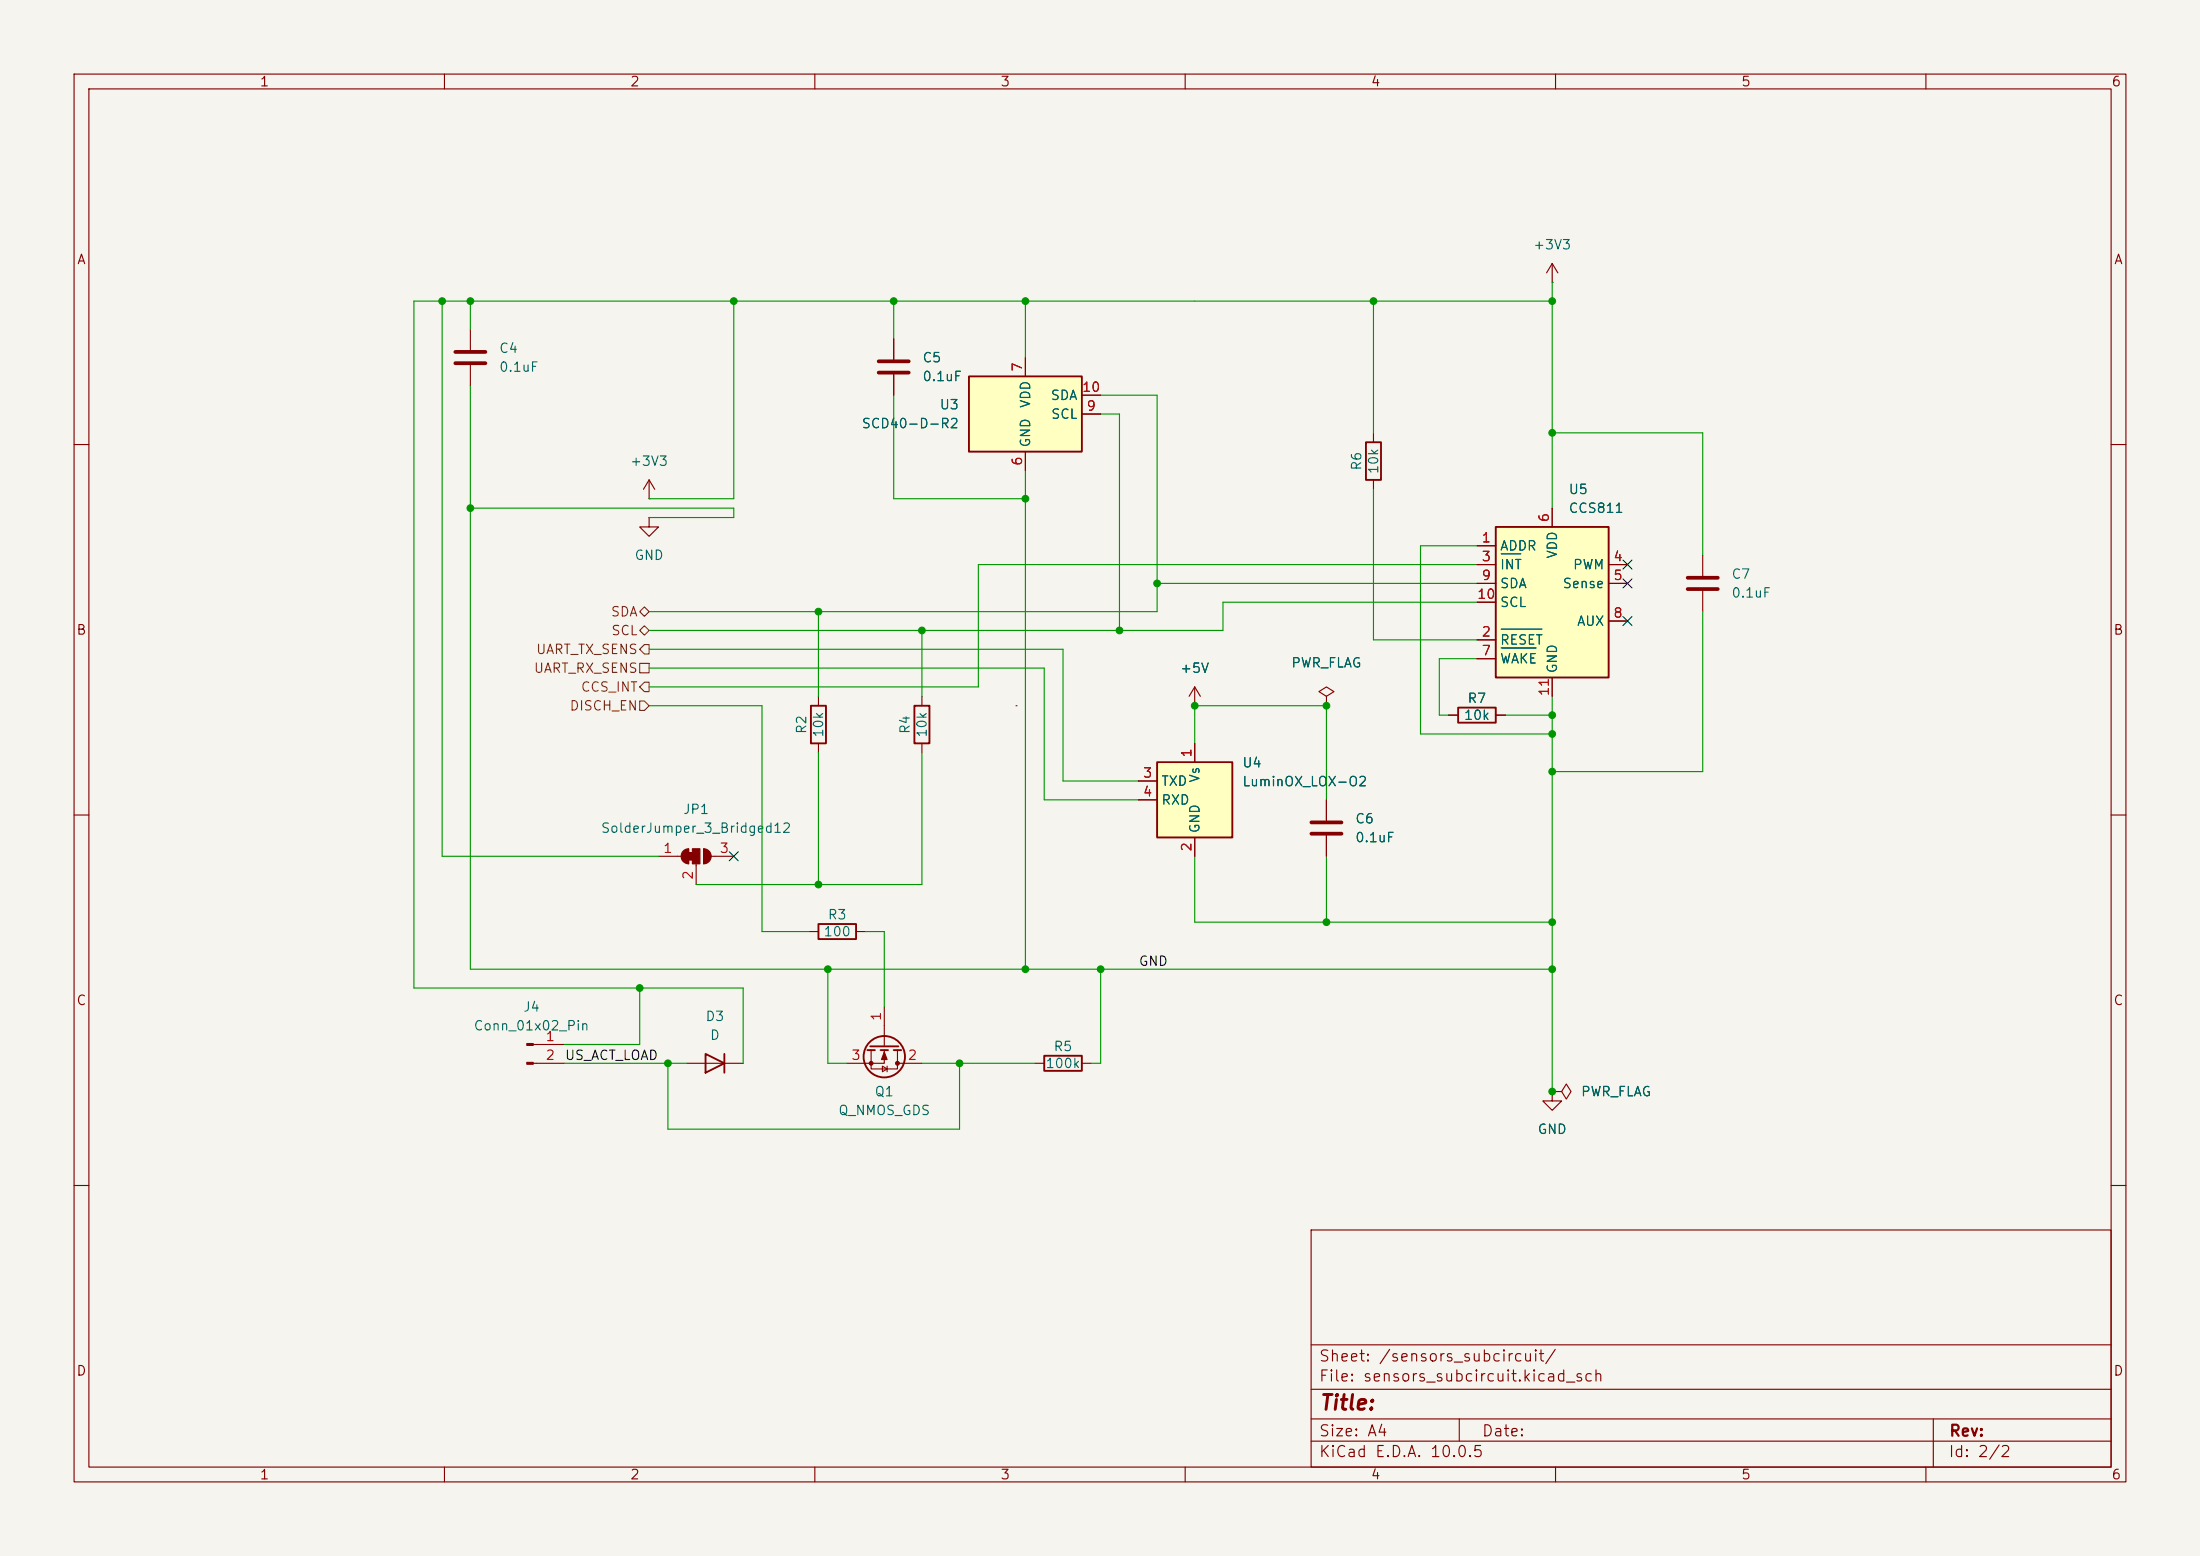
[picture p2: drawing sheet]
<svg xmlns="http://www.w3.org/2000/svg" width="297mm" height="210mm" viewBox="0 0 297 210" stroke-linecap="round" stroke-linejoin="round" font-family="sans-serif">
<path d="M0 0h297v210h-297z" fill="#f5f4ef" stroke="#f5f4ef" stroke-width=".14"/>
<g fill="none" stroke="#840000" stroke-width=".15">
<path d="M10 10h277v190h-277zM12 12h273v186h-273zM60 10v2M110 10v2M160 10v2M210 10v2M260 10v2M63.5 44.5v2.7M63.5 49.3v2.8M10 60h2M87.6 69.9v1.2h1.3l-1.3 1.3-1.2-1.3h1.2M87.6 69.9h.1"/>
<path d="M87.6 67.3h.1M87.6 64.8l-.7 1.2M87.6 64.8l.8 1.2M87.6 64.8v2.5M285 60h2M110.5 94v1.3M124.5 94v1.3M195.6 96.5h1.2M201.9 96.5h1.3M10 110h2M110.5 100.3v1.3M124.5 100.3v1.3"/>
<path d="M285 110h2M139.7 143.5h1.3M146 143.5h1.3M209.5 147.3v1.3h1.3l-1.3 1.3-1.2-1.3h1.2M209.5 147.3h.1M10 160h2M177 166h108v32h-108zM285 160h2M60 198v2M110 198v2M160 198v2M177 194.5h108"/>
<path d="M177 191.5h108M177 187.5h108M177 181.5h108M197 191.5v3M210 198v2M260 198v2M261 191.5v6.5"/>
</g>
<path d="M109.5 95.3h2v5h-2zM123.4 95.3h2.1v5h-2.1zM196.8 95.5h5.1v2h-5.1zM141 142.5h5v2h-5z" fill="none" stroke="#840000" stroke-width=".25"/>
<path d="M61.5 47.5h4M61.5 49h4" fill="none" stroke="#840000" stroke-width=".51"/>
<path d="M201.9 71.1h15.3v20.3h-15.3z" fill="#ffffc2"/>
<path d="M201.9 71.1h15.3v20.3h-15.3z" fill="none" stroke="#840000" stroke-width=".25"/>
<g fill="none" stroke="#840000" stroke-width=".15">
<path d="M209.5 38.1h.1M209.5 35.6v2.5M209.5 35.6l-.7 1.2M209.5 35.6l.8 1.2M199.4 73.7h2.5M199.4 76.2h2.5M199.4 78.7h2.5M209.5 68.6v2.5M217.2 76.2h2.5M217.2 78.7h2.5M229.9 74.9v2.8M229.9 79.8v2.8"/>
<path d="M161.3 95.3h.1M161.3 92.7l-.8 1.3M161.3 92.7l.8 1.3M161.3 92.7v2.6M179.1 94l1-.7-1-.6-1 .6 1 .7v1.3M179.1 95.3h.1M199.4 86.4h2.5M199.4 88.9h2.5M199.4 81.3h2.5M209.5 91.4v2.6M217.2 83.8h2.5M179.1 108v2.7"/>
<path d="M179.1 112.8v2.8"/>
</g>
<path d="M202.7 74.8h2.6M202.7 84.9h5.5M202.7 87.5h4.7" fill="none" stroke="#006464" stroke-width=".15"/>
<path d="M227.8 78h4.1M227.8 79.5h4.1M177 111h4.1M177 112.5h4.1" fill="none" stroke="#840000" stroke-width=".51"/>
<path d="M156.2 102.9h10.2v10.1h-10.2z" fill="#ffffc2"/>
<g fill="none" stroke="#840000" stroke-width=".15">
<path d="M120.6 45.7v2.8M120.6 50.5v2.8M185.4 58.4v1.3M185.4 64.8v1.2M137.2 95.3h.1M88.9 115.6h3M93 114.6v2M94 116.6v2.8M95 114.6v2M96 115.6h3.1M153.7 105.4h2.5M153.7 108h2.5"/>
<path d="M161.3 100.3v2.6M161.3 113v2.6M109.2 125.7h1.3M115.6 125.7h1.2M119.4 135.9v5.3M72 141h4.2M72 143.5h4.2M92.7 143.5h7.6M117.6 141.7v2.6h3.6v-2.6M119.1 143.9l.7 .4-.7 .4zM119.4 141.7v1.8h-5.1M119.8 143.9v.8"/>
<path d="M121.2 143.5h3.3M209.5 147.3h1.3l.7-1 .6 1-.6 1-.7-1M209.5 147.3h.1"/>
</g>
<g fill="none" stroke="#840000" stroke-width=".25">
<path d="M184.4 59.7h2v5.1h-2zM156.2 102.9h10.2v10.1h-10.2zM110.5 124.7h5.1v2h-5.1zM95.2 142.2l2.6 1.3-2.6 1.3zM97.8 142.2v2.6M117.1 141.7h1M117.5 141.2h3.8M118.9 141.7h1M120.6 141.7h1.1"/>
<circle cx="119.4" cy="142.6" r="2.79"/>
</g>
<g fill="#840000" stroke="#840000" stroke-width=".15">
<path d="M71.1 140.8h.9v.3h-.9z"/>
<path d="M71.1 143.4h.9v.2h-.9z"/>
<path d="M93 115.1h.5v1h-.5z"/>
<path d="M92.2 114.9l.4-.3h.4v2a1.02 1.02 0 0 1-1-.6 1.02 1.02 0 0 1 .2-1.1z"/>
<path d="M93.5 114.6h1v2h-1z"/>
<path d="M95 114.6a1.02 1.02 0 0 1 1 1 1.02 1.02 0 0 1-1 1z"/>
<path d="M119.4 142l.4 1h-.8z"/>
<circle cx="121.2" cy="143.5" r=".25"/>
<circle cx="117.6" cy="143.5" r=".25"/>
</g>
<path d="M118.6 48.8h4.1M118.6 50.3h4.1" fill="none" stroke="#840000" stroke-width=".51"/>
<path d="M130.8 50.8h15.2v10.2h-15.2z" fill="#ffffc2"/>
<path d="M130.8 50.8h15.2v10.2h-15.2z" fill="none" stroke="#840000" stroke-width=".25"/>
<g fill="none" stroke="#840000" stroke-width=".15">
<path d="M120.6 45.7v2.8M120.6 50.5v2.8M138.4 48.3v2.5M146 55.9h2.6M146 53.3h2.6M138.4 61v2.5M199.4 73.7h2.5M199.4 76.2h2.5M199.4 78.7h2.5M209.5 68.6v2.5M217.2 76.2h2.5M217.2 78.7h2.5"/>
<path d="M161.3 95.3h.1M179.1 95.3h.1M195.6 96.5h1.2M199.4 86.4h2.5M199.4 88.9h2.5M199.4 81.3h2.5M201.9 96.5h1.3M209.5 91.4v2.6M217.2 83.8h2.5M153.7 105.4h2.5M153.7 108h2.5M161.3 100.3v2.6"/>
<path d="M161.3 113v2.6M179.1 108v2.7M179.1 112.8v2.8M209.5 147.3h.1"/>
</g>
<path d="M86.4 89.5h1.2v1.3h-1.2zM86.4 82.6l.6-.7 .6 .7-.6 .6zM86.4 94.6h.6l.6 .7-.6 .6h-.6zM86.4 85.1l.6-.6 .6 .6-.6 .6zM87 87h.6v1.3h-.6l-.6-.7zM87 92.1h.6v1.2h-.6l-.6-.6z" fill="none" stroke="#725600" stroke-width=".15"/>
<g fill="none" stroke="#009600" stroke-width=".15">
<path d="M209.5 38.1v30.5M59.7 40.6v75h29.2M63.5 52.1v78.7h146M63.5 40.6v3.9M99.1 40.6v26.7h-11.5M120.6 40.6v5.1M120.6 53.3v14h17.8M138.4 40.6v7.7M148.6 53.3h7.6v29.3h-68.6M148.6 55.9h2.5v29.2M185.4 40.6v17.8M209.5 40.6h-153.6v92.8h44.4v10.1"/>
<path d="M209.5 58.4h20.4v16.5M63.5 68.6h35.6v1.3h-11.5M138.4 63.5v67.3M156.2 78.7h43.2M185.4 66v20.4h14M199.4 73.7h-7.6v25.4h17.7M199.4 76.2h-67.3v16.5h-44.5M87.6 90.2h53.4v17.8h12.7M87.6 95.3h15.3v30.4h6.3M87.6 87.6h55.9v17.8h10.2M110.5 82.6v11.4M124.5 85.1v8.9"/>
<path d="M199.4 88.9h-5.1v7.6h1.3M199.4 81.3h-34.3v3.8h-77.5M203.2 96.5h6.3M209.5 94v53.3M229.9 82.6v21.5h-20.4M110.5 101.6v17.8M124.5 101.6v17.8h-30.5M161.3 100.3v-5h17.8v12.7M161.3 115.6v8.9h48.2M179.1 115.6v8.9M86.4 133.4v7.6h-10.2M111.8 130.8v12.7h2.5"/>
<path d="M116.8 125.7h2.6v10.2M148.6 130.8v12.7h-1.3M76.2 143.5h16.5M90.2 143.5v8.9h39.3v-8.9M124.5 143.5h15.2"/>
</g>
<path d="M219.1 75.6l1.2 1.2M219.1 78.1l1.2 1.2M220.3 75.6l-1.2 1.2M220.3 78.1l-1.2 1.2M219.1 83.2l1.2 1.2M220.3 83.2l-1.2 1.2M98.5 115l1.2 1.2M99.7 115l-1.2 1.2" fill="none" stroke="#000084" stroke-width=".15"/>
<path d="M202.7 74.8h2.6M202.7 84.9h5.5M202.7 87.5h4.7" fill="none" stroke="#006464" stroke-width=".15"/>
<g fill="#009600" stroke="#009600" stroke-width=".14">
<circle cx="179.1" cy="95.3" r=".46"/>
<circle cx="161.3" cy="95.3" r=".46"/>
<circle cx="148.6" cy="130.8" r=".46"/>
<circle cx="124.5" cy="85.1" r=".46"/>
<circle cx="151.1" cy="85.1" r=".46"/>
<circle cx="120.6" cy="40.6" r=".46"/>
<circle cx="138.4" cy="40.6" r=".46"/>
<circle cx="99.1" cy="40.6" r=".46"/>
<circle cx="110.5" cy="82.6" r=".46"/>
<circle cx="138.4" cy="67.3" r=".46"/>
<circle cx="110.5" cy="119.4" r=".46"/>
<circle cx="86.4" cy="133.4" r=".46"/>
<circle cx="129.5" cy="143.5" r=".46"/>
<circle cx="138.4" cy="130.8" r=".46"/>
<circle cx="111.8" cy="130.8" r=".46"/>
<circle cx="90.2" cy="143.5" r=".46"/>
<circle cx="209.5" cy="40.6" r=".46"/>
<circle cx="185.4" cy="40.6" r=".46"/>
<circle cx="156.2" cy="78.7" r=".46"/>
<circle cx="209.5" cy="58.4" r=".46"/>
<circle cx="209.5" cy="96.5" r=".46"/>
<circle cx="59.7" cy="40.6" r=".46"/>
<circle cx="63.5" cy="40.6" r=".46"/>
<circle cx="63.5" cy="68.6" r=".46"/>
<circle cx="209.5" cy="99.1" r=".46"/>
<circle cx="209.5" cy="124.5" r=".46"/>
<circle cx="179.1" cy="124.5" r=".46"/>
<circle cx="209.5" cy="104.1" r=".46"/>
<circle cx="209.5" cy="130.8" r=".46"/>
<circle cx="209.5" cy="147.3" r=".46"/>
</g>
<text font-size="2" fill="#840000" x="178" y="190.8">Title:</text>
<g font-size="1.5" fill="#840000">
<text x="178" y="184.1">Sheet: /sensors_subcircuit/</text>
<text x="178" y="186.8">File: sensors_subcircuit.kicad_sch</text>
<text x="178" y="197">KiCad E.D.A. 10.0.5</text>
<text x="178" y="194.2">Size: A4</text>
<text x="200" y="194.2">Date:</text>
<text x="263" y="197">Id: 2/2</text>
<text x="263" y="194.2">Rev:</text>
</g>
<g font-size="1.3" fill="#840000">
<text x="35" y="12">1</text>
<text x="85" y="12">2</text>
<text x="135" y="12">3</text>
<text x="185" y="12">4</text>
<text x="235" y="12">5</text>
<text x="285" y="12">6</text>
<text x="10.3" y="36">A</text>
<text x="285.3" y="36">A</text>
<text x="10.2" y="86">B</text>
<text x="285.2" y="86">B</text>
<text x="10.2" y="136">C</text>
<text x="285.2" y="136">C</text>
<text x="10.2" y="186">D</text>
<text x="285.2" y="186">D</text>
<text x="35" y="200">1</text>
<text x="85" y="200">2</text>
<text x="135" y="200">3</text>
<text x="185" y="200">4</text>
<text x="235" y="200">5</text>
<text x="285" y="200">6</text>
</g>
<g font-size="1.3" fill="#006464">
<text x="206.9" y="34">+3V3</text>
<text x="67.3" y="48">C4</text>
<text x="67.3" y="50.5">0.1uF</text>
<text x="124.4" y="49.2">C5</text>
<text x="124.4" y="51.8">0.1uF</text>
<text x="116.2" y="58.1">SCD40-D-R2</text>
<text x="126.8" y="55.6">U3</text>
<text x="139.4" y="55.2" transform="rotate(-90 139.4 55.2)">VDD</text>
<text x="141.7" y="54.3">SDA</text>
<text x="141.8" y="56.8">SCL</text>
<text x="85" y="63.2">+3V3</text>
<text x="139.4" y="60.5" transform="rotate(-90 139.4 60.5)">GND</text>
<text x="184.1" y="63.6" transform="rotate(-90 184.1 63.6)">R6</text>
<text x="186.4" y="64.1" transform="rotate(-90 186.4 64.1)">10k</text>
<text x="211.7" y="67">U5</text>
<text x="211.7" y="69.5">CCS811</text>
<text x="85.6" y="75.9">GND</text>
<text x="202.4" y="74.6">ADDR</text>
<text x="202.4" y="77.2">INT</text>
<text x="210.5" y="75.5" transform="rotate(-90 210.5 75.5)">VDD</text>
<text x="212.3" y="77.2">PWM</text>
<text x="202.4" y="79.7">SDA</text>
<text x="202.4" y="82.2">SCL</text>
<text x="210.9" y="79.7">Sense</text>
<text x="233.7" y="78.4">C7</text>
<text x="233.7" y="81">0.1uF</text>
<text x="202.4" y="87.3">RESET</text>
<text x="202.4" y="89.9">WAKE</text>
<text x="212.8" y="84.8">AUX</text>
<text x="159.2" y="91.1">+5V</text>
<text x="174.2" y="90.4">PWR_FLAG</text>
<text x="198" y="95.2">R7</text>
<text x="210.5" y="91" transform="rotate(-90 210.5 91)">GND</text>
<text x="109.2" y="99.2" transform="rotate(-90 109.2 99.2)">R2</text>
<text x="111.5" y="99.6" transform="rotate(-90 111.5 99.6)">10k</text>
<text x="123.1" y="99.2" transform="rotate(-90 123.1 99.2)">R4</text>
<text x="125.4" y="99.6" transform="rotate(-90 125.4 99.6)">10k</text>
<text x="197.5" y="97.5">10k</text>
<text x="156.7" y="106.4">TXD</text>
<text x="162.3" y="105.7" transform="rotate(-90 162.3 105.7)">Vs</text>
<text x="167.6" y="103.9">U4</text>
<text x="167.6" y="106.4">LuminOX_LOX-O2</text>
<text x="81" y="112.7">SolderJumper_3_Bridged12</text>
<text x="92.1" y="110.2">JP1</text>
<text x="156.7" y="108.9">RXD</text>
<text x="162.3" y="112.5" transform="rotate(-90 162.3 112.5)">GND</text>
<text x="182.9" y="111.5">C6</text>
<text x="182.9" y="114">0.1uF</text>
<text x="111.7" y="124.4">R3</text>
<text x="111.1" y="126.7">100</text>
<text x="70.5" y="136.9">J4</text>
<text x="63.9" y="139.4">Conn_01x02_Pin</text>
<text x="95.2" y="138.1">D3</text>
<text x="95.8" y="140.7">D</text>
<text x="142.1" y="142.2">R5</text>
<text x="118" y="148.3">Q1</text>
<text x="141.1" y="144.5">100k</text>
<text x="213.3" y="148.3">PWR_FLAG</text>
<text x="113.1" y="150.8">Q_NMOS_GDS</text>
<text x="207.5" y="153.4">GND</text>
</g>
<g font-size="1.3" fill="#a90000">
<text x="138.3" y="50.3" transform="rotate(-90 138.3 50.3)">7</text>
<text x="146" y="53.2">10</text>
<text x="146.6" y="55.7">9</text>
<text x="138.3" y="63" transform="rotate(-90 138.3 63)">6</text>
<text x="209.4" y="70.6" transform="rotate(-90 209.4 70.6)">6</text>
<text x="199.9" y="73.5">1</text>
<text x="199.9" y="76.1">3</text>
<text x="217.7" y="76.1">4</text>
<text x="199.3" y="81.1">10</text>
<text x="199.9" y="78.6">9</text>
<text x="217.7" y="78.6">5</text>
<text x="217.7" y="83.7">8</text>
<text x="199.9" y="86.2">2</text>
<text x="199.9" y="88.8">7</text>
<text x="209.4" y="94" transform="rotate(-90 209.4 94)">11</text>
<text x="154.2" y="105.3">3</text>
<text x="154.2" y="107.8">4</text>
<text x="161.2" y="102.3" transform="rotate(-90 161.2 102.3)">1</text>
<text x="89.4" y="115.4">1</text>
<text x="93.8" y="118.8" transform="rotate(-90 93.8 118.8)">2</text>
<text x="97.1" y="115.4">3</text>
<text x="161.2" y="115" transform="rotate(-90 161.2 115)">2</text>
<text x="119.2" y="137.9" transform="rotate(-90 119.2 137.9)">1</text>
<text x="73.6" y="140.8">1</text>
<text x="73.6" y="143.4">2</text>
<text x="114.8" y="143.4">3</text>
<text x="122.5" y="143.4">2</text>
</g>
<g font-size="1.3" fill="#725600">
<text x="82.4" y="83.5">SDA</text>
<text x="72.3" y="88.6">UART_TX_SENS</text>
<text x="82.4" y="86.1">SCL</text>
<text x="72" y="91.1">UART_RX_SENS</text>
<text x="78.3" y="93.7">CCS_INT</text>
<text x="76.8" y="96.2">DISCH_EN</text>
</g>
<g font-size="1.3" fill="#0f0f0f">
<text x="153.6" y="130.7">GND</text>
<text x="76.2" y="143.4">US_ACT_LOAD</text>
</g>
</svg>
